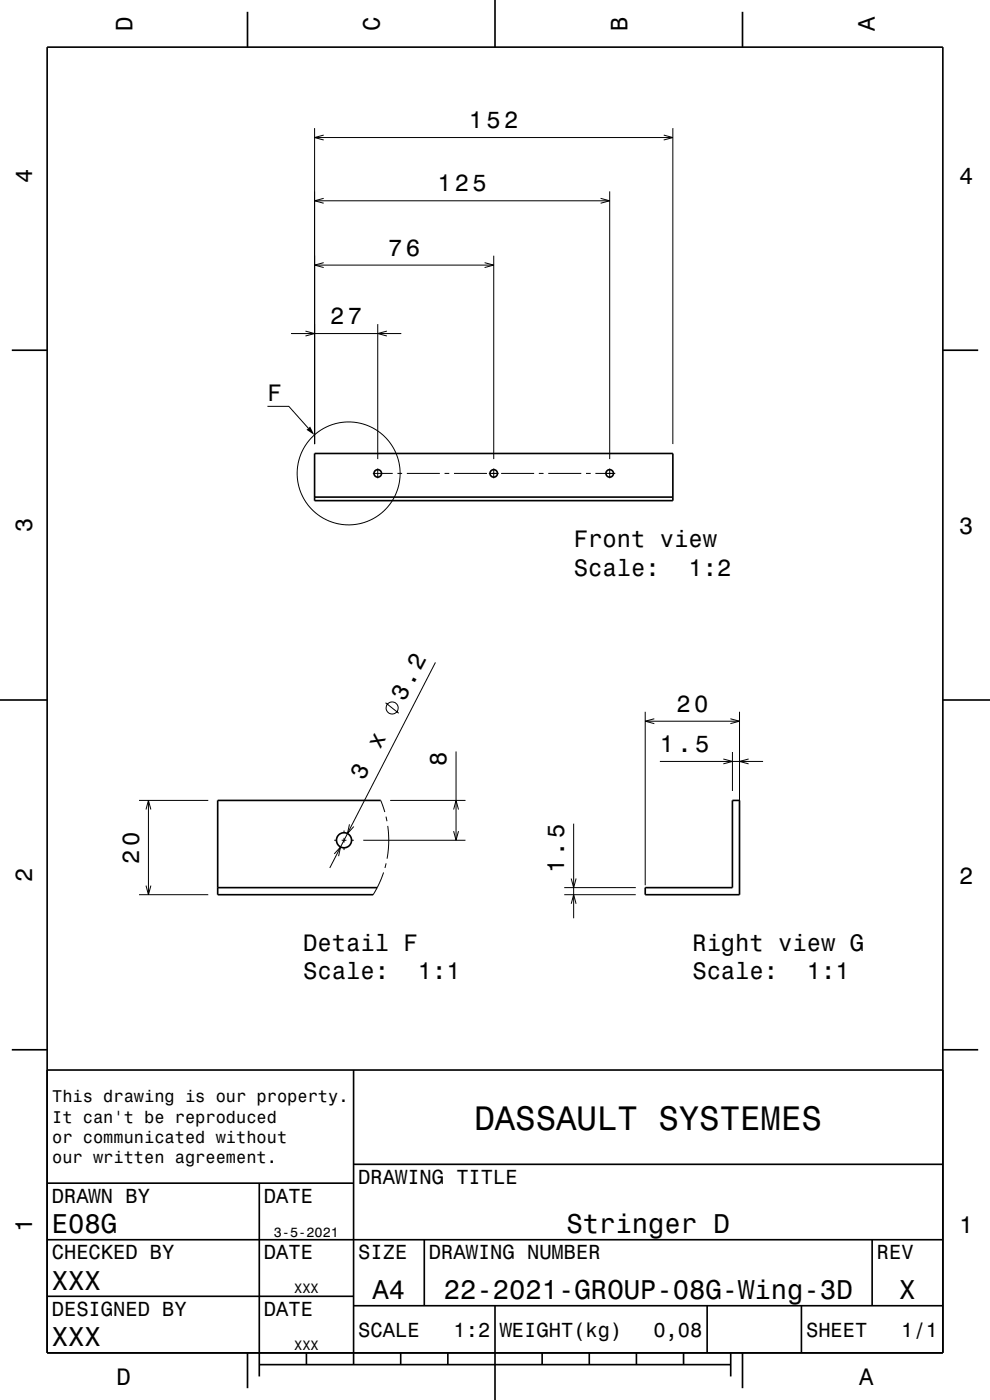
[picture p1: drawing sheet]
<svg xmlns="http://www.w3.org/2000/svg" width="210mm" height="297mm" viewBox="0 0 210 297" stroke-linecap="round" stroke-linejoin="round" font-family="sans-serif">
<g fill="none" stroke="#000" stroke-width=".21">
<path d="M66.7 27.2v67M66.7 29.2h76M68.7 28.7l-2 .5 2 .5M140.8 28.7l1.9 .5-1.9 .5M142.7 27.2v67M66.7 56.2h38M66.7 42.6h62.6M68.7 55.7l-2 .5 2 .6M68.7 42.1l-2 .5 2 .5M102.8 55.7l1.9 .5-1.9 .6M104.7 54.2v43.2M127.4 42.1l1.9 .5-1.9 .5"/>
<path d="M129.3 40.6v56.8M61.7 70.8h23.4M64.8 70.2l1.9 .6-1.9 .5M80.1 68.8v28.6M82.1 70.2l-2 .6 2 .5M56.7 86.2h4.6l4.1 4.6M80.1 99.4v2.1M104.7 99.4v2.1M129.3 99.4v2.1M79.1 100.4h4.2M84.3 100.4h1M86.3 100.4h7"/>
<path d="M94.3 100.4h1M96.3 100.4h7M103.7 100.4h2.1M106.3 100.4h7M114.3 100.4h1M116.3 100.4h7M124.3 100.4h1M126.3 100.4h4.2M81.8 149.1l2.8 2.2M92.4 140.5l-22.4 43.6M96.7 159.4v18.9M136.9 151v36.8"/>
<path d="M136.9 153h20M138.8 152.5l-1.9 .5 1.9 .5M154.9 152.5l2 .5-2 .5M155.4 159.5v8.3M156.9 151v36.8M29.5 169.8h14.7M31 171.7l.5-1.9 .5 1.9M31.5 169.8v20M70.9 178.3h.6M72.5 178.3h1M73 176.2v.6M73 177.8v1"/>
<path d="M73 179.8v.5M74.1 174.9l-.4 1.9 1.3-1.5M74.5 178.3h.6M77.1 178.3h21.6M80.8 169.8l.8 2.5M81.9 173.2l.2 1M82.2 175.2l.3 3.7-.4 3.3M82.8 169.8h15.9M96.2 176.3l.5 2 .6-2M96.2 171.7l.5-1.9 .6 1.9M121.7 174.7v20.1M140 161.5h21.9"/>
<path d="M153.4 161l2 .5-2 .5M158.8 161l-1.9 .5 1.9 .5M29.5 189.8h14.7M31 187.9l.5 1.9 .5-1.9M70.9 181.2l1.3-1.5-.4 1.9M81.4 185.1l-.9 2.3-1.3 2.4M81.9 183.2l-.2 .9M119.7 189.8h15.2M119.7 188.3h15.2M121.2 186.4l.5 1.9 .5-1.9M121.2 191.7l.5-1.9 .5 1.9"/>
<circle cx="74" cy="100.4" r="10.9"/>
<circle cx="83.2" cy="150.2" r="1.28"/>
</g>
<g fill="none" stroke="#000" stroke-width=".35">
<path d="M10 10h190v277h-190zM52.5 2.5v7.5M105 0v10M157.5 2.5v7.5M2.5 74.3h7.5M200 74.3h7.5M66.7 96.2h76v10h-76zM66.7 105.5h76M0 148.5h10M200 148.5h10M80.8 169.8h-34.6v20h33M46.2 188.3h33.8"/>
<path d="M136.9 188.3h18.5v-18.5h1.5v20h-20zM2.5 222.7h7.5M10 227h190M75 227v62.5M200 222.7h7.5M10 251h65M55 251v41M75 247h125M10 275h65M10 263h190M75 277h125M90 263v14"/>
<path d="M105 277v20M150 277v10M170 277v10M185 263v14M52.5 287v7.5M55 289.5h100M65 287v2.5M85 287v2.5M95 287v2.5M115 287v2.5M125 287v2.5M135 287v2.5"/>
<path d="M145 287v2.5M155 287v5M157.5 287v7.5"/>
<circle cx="80.1" cy="100.4" r=".8"/>
<circle cx="104.7" cy="100.4" r=".8"/>
<circle cx="129.3" cy="100.4" r=".8"/>
<circle cx="73" cy="178.3" r="1.6"/>
</g>
<path d="M65 91.2l.8-.7 .9 1.8z" fill-rule="evenodd" fill="#000"/>
<text font-size="7.2" x="100.6" y="239.6">DASSAULT SYSTEMES</text>
<g font-size="5.8">
<text x="11" y="261.6">E08G</text>
<text x="120.2" y="261.6">Stringer D</text>
<text x="11" y="273.6">XXX</text>
<text x="79" y="275.6">A4</text>
<text x="94.1" y="275.6">22-2021-GROUP-08G-Wing-3D</text>
<text x="190.8" y="275.6">X</text>
<text x="11" y="285.6">XXX</text>
</g>
<g font-size="5.1">
<text x="85.8" y="149" transform="rotate(-63 85.8 149)">3.2</text>
<text x="80.6" y="159" transform="rotate(-63 80.6 159)">x</text>
<text x="77.2" y="165.7" transform="rotate(-63 77.2 165.7)">3</text>
</g>
<g font-size="5">
<text x="28.1" y="6.5" transform="rotate(-90 28.1 6.5)">D</text>
<text x="80.6" y="6.5" transform="rotate(-90 80.6 6.5)">C</text>
<text x="133.1" y="6.5" transform="rotate(-90 133.1 6.5)">B</text>
<text x="185.6" y="6.5" transform="rotate(-90 185.6 6.5)">A</text>
<text x="99.5" y="27.2">152</text>
<text x="6.8" y="38.7" transform="rotate(-90 6.8 38.7)">4</text>
<text x="92.8" y="40.6">125</text>
<text x="203.5" y="39">4</text>
<text x="82.3" y="54.2">76</text>
<text x="70" y="68.8">27</text>
<text x="56.7" y="85">F</text>
<text x="6.8" y="112.9" transform="rotate(-90 6.8 112.9)">3</text>
<text x="203.5" y="113.2">3</text>
<text x="121.7" y="116.1">Front view</text>
<text x="121.7" y="122.1">Scale:</text>
<text x="146" y="122.1">1:2</text>
<text x="143.5" y="151">20</text>
<text x="140" y="159.5">1.5</text>
<text x="94.7" y="162.5" transform="rotate(-90 94.7 162.5)">8</text>
<text x="29.5" y="183.2" transform="rotate(-90 29.5 183.2)">20</text>
<text x="119.7" y="185.2" transform="rotate(-90 119.7 185.2)">1.5</text>
<text x="6.8" y="187.1" transform="rotate(-90 6.8 187.1)">2</text>
<text x="203.5" y="187.4">2</text>
<text x="64.3" y="201.7">Detail F</text>
<text x="146.9" y="201.7">Right view G</text>
<text x="64.3" y="207.7">Scale:</text>
<text x="88.6" y="207.7">1:1</text>
<text x="146.9" y="207.7">Scale:</text>
<text x="171.2" y="207.7">1:1</text>
<text x="6.8" y="261.3" transform="rotate(-90 6.8 261.3)">1</text>
<text x="203.5" y="261.6">1</text>
<text x="24.7" y="293.8">D</text>
<text x="182.2" y="293.8">A</text>
</g>
<g font-size="4.3">
<text x="76" y="251.2">DRAWING TITLE</text>
<text x="11" y="255.2">DRAWN BY</text>
<text x="56" y="255.2">DATE</text>
<text x="11" y="267.2">CHECKED BY</text>
<text x="56" y="267.2">DATE</text>
<text x="76" y="267.2">SIZE</text>
<text x="91" y="267.2">DRAWING NUMBER</text>
<text x="186" y="267.2">REV</text>
<text x="11" y="279.2">DESIGNED BY</text>
<text x="56" y="279.2">DATE</text>
<text x="76" y="283.6">SCALE</text>
<text x="96.2" y="283.6">1:2</text>
<text x="106" y="283.6">WEIGHT(kg)</text>
<text x="138.6" y="283.6">0,08</text>
<text x="171" y="283.6">SHEET</text>
<text x="191.2" y="283.6">1/1</text>
</g>
<g font-size="3.6">
<text x="11.1" y="233.8">This drawing is our property.</text>
<text x="11.1" y="238.1">It can't be reproduced</text>
<text x="11.1" y="242.5">or communicated without</text>
<text x="11.1" y="246.8">our written agreement.</text>
</g>
<g font-size="2.9">
<text x="58.1" y="262.3">3-5-2021</text>
<text x="62.4" y="274.3">XXX</text>
<text x="62.4" y="286.3">XXX</text>
</g>
</svg>
